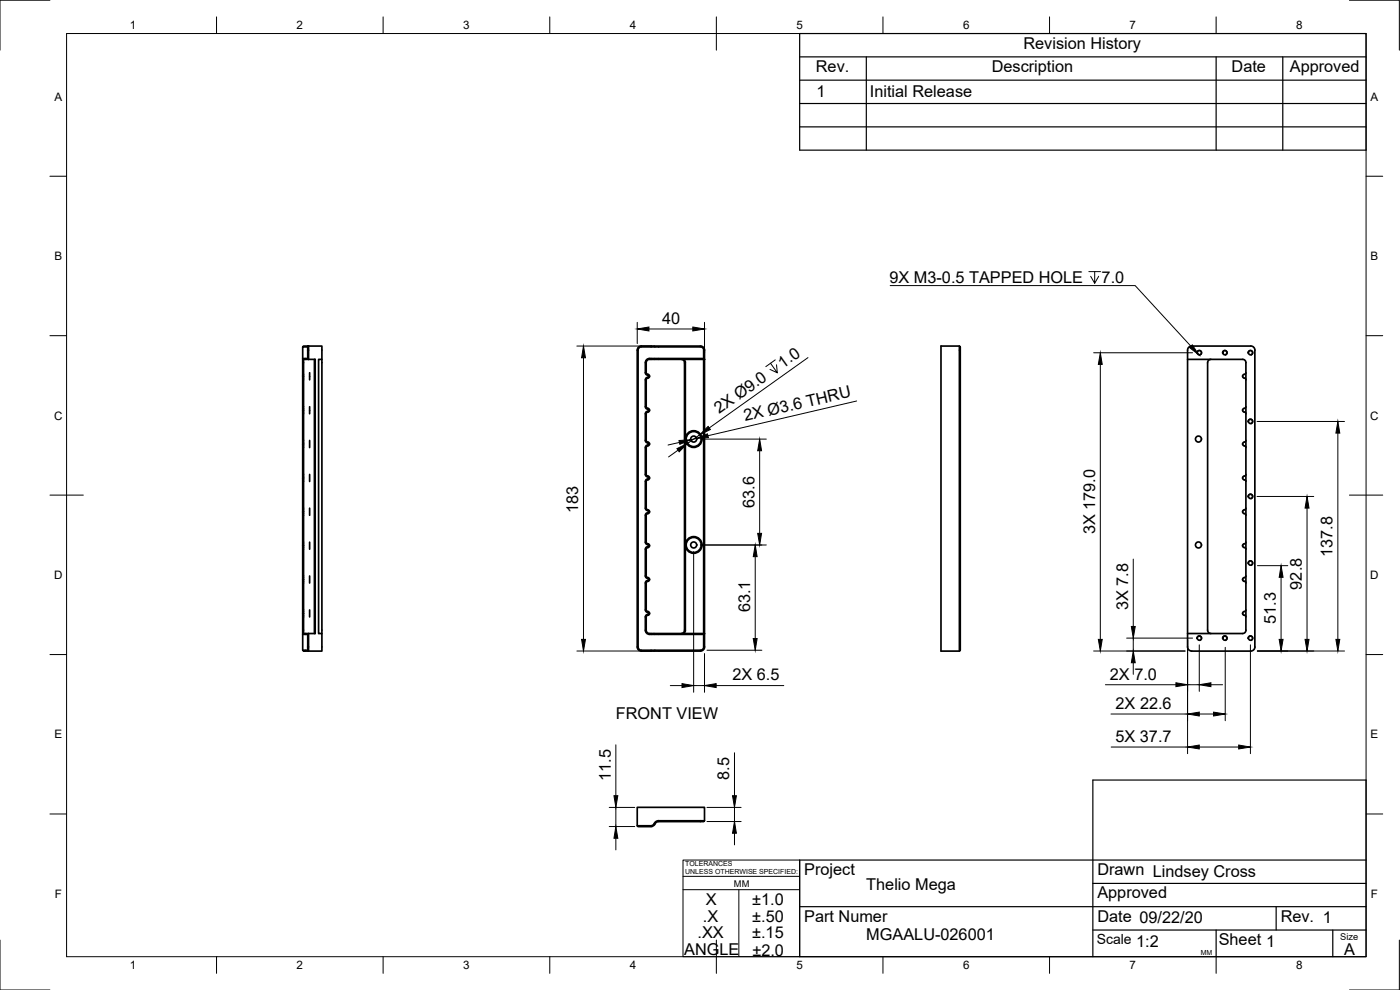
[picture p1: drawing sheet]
<svg xmlns="http://www.w3.org/2000/svg" width="420mm" height="297mm" viewBox="0 0 420 297" stroke-linecap="round" stroke-linejoin="round" font-family="sans-serif">
<!-- layer: Visible -->
<g fill="none" stroke="#000" stroke-width=".51">
<path d="M90.8 104.1v86.2l.3-.2M91.1 107.8v82.3M92.4 104.1v3.5l.2 .2M92.4 107.6h-1.6l.3 .2h1.5M92.6 107.8v-4h-1.5l-.3 .3h1.6l.2-.3h4v4h-1v82.3h1v5.3h-5.5l-.3-.3h1.6M92.6 107.8h2v82.3h-3.5M92.9 111.8v2.2M94.4 107.8v82.3M96.6 107.8v82.3M191.2 105.1v89a1.26 1.26 0 0 0 1.3 1.3h17.7M191.5 105.1v89a1.01 1.01 0 0 0 1 1h17.7M193.7 111.8l.2 .6 .8 .4-.1 .3-.7 .3-.2 .6v8l.2 .6 .8 .4-.1 .3-.7 .3-.2 .5v8.1l.2 .5 .7 .3 .1 .3-.3 .2"/>
<path d="M193.9 111.8l.3 .4a.65 .65 0 0 1 .7 .7 .65 .65 0 0 1-.7 .6l-.3 .5v8l.3 .5a.64 .64 0 0 1 .7 .6 .64 .64 0 0 1-.7 .6l-.3 .4v8.1l.3 .4a.65 .65 0 0 1 .7 .6 .65 .65 0 0 1-.7 .6l-.3 .5v8.1l1 .9M204.4 107.8a.97 .97 0 0 1 1 1v80.3a1.01 1.01 0 0 1-1 1M205.2 107.8l.5 1M205.7 108.8v80.3M210.2 103.8h-17.7a1.26 1.26 0 0 0-1.3 1.3M210.2 104.1h-17.7a1.01 1.01 0 0 0-1 1M210.2 103.8a1.26 1.26 0 0 1 1.3 1.3M210.2 104.1a1.01 1.01 0 0 1 1 1M211.2 105.1v2.5l.2 .2h-16a1.11 1.11 0 0 0-1.5 1v3M211.2 107.6h-14.9a2.36 2.36 0 0 0-2.6 .8v3.4M211.2 107.8v82.3M211.4 105.1v85h-15.2a1.73 1.73 0 0 1-2.3-1v-4l.3-.4a.64 .64 0 0 0 .7-.7 .64 .64 0 0 0-.7-.6l-.3-.4v-8.1l.3-.4 .7-.3v-.4"/>
<path d="M287.9 103.8l.3 .3v91l-.3 .3zM287.9 103.8h-5.5v91.6h5.5M356.4 105.1a1.26 1.26 0 0 1 1.3-1.3h17.6a1.22 1.22 0 0 1 1.3 1.3M356.4 107.8h16.5a.97 .97 0 0 1 1 1v80.3a1.01 1.01 0 0 1-1 1h-16.5M356.4 105.1v89a1.26 1.26 0 0 0 1.3 1.3h17.6a1.26 1.26 0 0 0 1.3-1.3M363.4 107.8a1.01 1.01 0 0 0-1 1v80.3a1.01 1.01 0 0 0 1 1M372.9 112.8v.2M372.9 112.9l1 1.1M373.9 111.8l-1 1M376.6 105.1v89M92.9 132.2v2.1M92.9 122v2.1"/>
<path d="M194.4 133.5l-.5 .2-.2 .6v8.1l.2 .5 .8 .4M372.9 123v.2M372.9 133.2v.1M372.9 133.3l1 1M372.9 123.1l1 1M373.9 132.1l-1 1.1M373.9 122l-1 1M92.9 142.4v2.1M92.9 152.5v2.1M193.7 144.5v8l.2 .5 .7 .3 .1 .3-.8 .5-.2 .5v8.1l.2 .5 .8 .5-.1 .3-.7 .2-.2 .6v8l.2 .5 .8 .5M193.9 144.5v8l.3 .4a.65 .65 0 0 1 .7 .6 .65 .65 0 0 1-.7 .7l-.3 .4v8.1l.3 .4a.64 .64 0 0 1 .7 .6 .64 .64 0 0 1-.7 .6l-.3 .5v8l1 1M194.7 143.3l-.1 .3-.7 .3-.2 .6"/>
<path d="M194.9 143.3v.4l-.7 .3-.3 .5M372.9 143.3v.2M372.9 153.5v.1M372.9 143.5l1 1M372.9 153.6l1 1M373.9 142.3l-1 1M373.9 152.5l-1 1M92.9 162.7v2.1M92.9 172.8v2.1M194.7 173.8l-.1 .3-.7 .3-.2 .5v8.1l.2 .5 .8 .5-.1 .3-.7 .3-.2 .5v4a1.72 1.72 0 0 0 2.4 1.2h15.1M372.9 163.7v.1M372.9 173.8v.1"/>
<path d="M372.9 163.8l1 1M372.9 173.9l1 1M373.9 162.7l-1 1M373.9 172.8l-1 1M92.4 190.3h-1.6v4.8M92.6 190.1v5.3l-.2-.3v-4.8zM92.9 183v2.1M205.7 189.1l-.5 1M211.2 190.3l.2-.2v4a1.22 1.22 0 0 1-1.2 1.3M211.2 190.3v3.8a1.01 1.01 0 0 1-1 1M372.9 184v.1M372.9 184.1l1 1"/>
<path d="M373.9 183l-1 1M196.6 247.2l-.5 .6-.7 .2M197.7 246.5h13.5l.2-.2-13.7-.1-1 .4-1 1.1-4.5 .1 .3 .2h3.9M197.7 246.5l-.7 .2-.5 .5M211.4 246.3v-4.1h-20.2v5.6"/>
<circle cx="359.9" cy="105.8" r=".62"/>
<circle cx="367.6" cy="105.8" r=".62"/>
<circle cx="375.3" cy="105.8" r=".62"/>
<circle cx="208.2" cy="131.7" r="2.51"/>
<circle cx="208.2" cy="131.7" r=".9"/>
<circle cx="208.2" cy="131.7" r="2.25"/>
<circle cx="359.7" cy="131.7" r=".9"/>
<circle cx="375.3" cy="126.4" r=".62"/>
<circle cx="375.3" cy="148.9" r=".62"/>
<circle cx="208.2" cy="163.5" r="2.51"/>
<circle cx="208.2" cy="163.5" r=".9"/>
<circle cx="208.2" cy="163.5" r="2.25"/>
<circle cx="359.7" cy="163.5" r=".9"/>
<circle cx="375.3" cy="168.9" r=".62"/>
<circle cx="359.9" cy="191.5" r=".62"/>
<circle cx="367.6" cy="191.5" r=".62"/>
<circle cx="375.3" cy="191.5" r=".62"/>
</g>
<!-- layer: Visible Narrow -->
<path d="M359.2 106a.77 .77 0 0 1 .6-.9 .77 .77 0 0 1 .9 .6 .77 .77 0 0 1-.6 .9M366.8 106a.77 .77 0 0 1 .7-.9 .77 .77 0 0 1 .9 .6 .77 .77 0 0 1-.7 .9M374.5 106a.77 .77 0 0 1 .6-.9 .77 .77 0 0 1 .9 .6 .77 .77 0 0 1-.6 .9M374.5 126.6a.77 .77 0 0 1 .6-.9 .77 .77 0 0 1 .9 .6 .77 .77 0 0 1-.6 .9M374.5 149.1a.77 .77 0 0 1 .6-.9 .77 .77 0 0 1 .9 .6 .77 .77 0 0 1-.6 .9M374.5 169.1a.77 .77 0 0 1 .6-.9 .77 .77 0 0 1 .9 .6 .77 .77 0 0 1-.6 .9M359.2 191.6a.77 .77 0 0 1 .6-.9 .77 .77 0 0 1 .9 .6 .77 .77 0 0 1-.6 .9M366.8 191.6a.77 .77 0 0 1 .7-.9 .77 .77 0 0 1 .9 .6 .77 .77 0 0 1-.7 .9M374.5 191.6a.77 .77 0 0 1 .6-.9 .77 .77 0 0 1 .9 .6 .77 .77 0 0 1-.6 .9" fill="none" stroke="#000" stroke-width=".3"/>
<!-- layer: Border -->
<g fill="none" stroke="#000" stroke-width=".3">
<path d="M15 .1h-15v15M20 10.1h390v276.9h-390zM65 5.1v5M115 5.1v5M165 5.1v5M215 5.1v10M265 5.1v5M315 5.1v5M365 5.1v5M405 .1h15v15M15 52.9h5M410 52.9h5"/>
<path d="M15 100.7h5M410 100.7h5M15 148.6h10M405 148.6h10M15 196.4h5M410 196.4h5M15 244.2h5M410 244.2h5M0 282.1v14.9h15M65 287v5M115 287v5M165 287v5"/>
<path d="M215 282.1v9.9M265 287v5M315 287v5M365 287v5M420 282.1v14.9h-15"/>
</g>
<!-- layer: TitleBlock -->
<g fill="none" stroke="#000" stroke-width=".36">
<path d="M240 10.1h170v34.9h-170zM240 17.1h170M260 17.1v27.9M365 17.1v27.9M385 17.1v27.9M240 38.1h170M240 31.1h170M240 24.1h170M410 258h-170v29h170v-53h-82v53M240 272h170M328 279h82M328 265.1h82"/>
<path d="M365 279v8M383 272v7M400 279v8"/>
</g>
<path d="M205 258h35v29h-35zM205 262.9h35M205 266.9h35M221.7 266.9v20" fill="none" stroke="#000" stroke-width=".3"/>
<!-- layer: Dimensions -->
<g fill="none" stroke="#000" stroke-width=".3">
<path d="M191.2 96.7v6.4M194.8 98.7h13.1M211.4 96.7v9.1M173.1 103.8h22.6M175.1 107.3v84.5M231.2 109l2.1 2.9-2.2-1.1M232.7 108l-2.9 2M233 109.4l.3 2.5M242.5 107.3l-29.6 21.1M328.2 105.8h29.7M330.2 109.3v82.5M203.5 135.1l-2.9 2"/>
<path d="M203.9 132.7l-3.4 .8M209.1 131.5l-1.8 .4M210 130.4l-3.6 2.6M210.2 131.7h19.8M228 135.2v24.8M257.1 120.3l-44.6 10.4M377.3 126.5h26.2M401.5 129.9v61.9M377.3 149h17M392.3 152.4v39.4M208.2 165.5v42.2M210.2 163.5h19.8"/>
<path d="M226.7 167v24.6M340.1 167.8v20.2M377.4 169.7h9.1M384.5 173.2v18.6M173.1 195.3h22.6M211.4 196.1v11.6M212.2 195.1h16.4M328.2 195.3h27.5M338.1 191.5h19.8M340.1 191.5v3.8M340.1 198.8v3.5M356.4 192.1v34"/>
<path d="M359.9 193.5v13.9M367.7 194.2v22M375.3 193.5v32.6M377.3 195.3h26.2M201.2 205.7h3.5M208.2 205.7h3.2M214.9 205.7h20.3M331.7 205.5h21.2M333.4 214.2h23M356.4 205.5h3.5M359.9 214.2h4.3M363.4 205.5h3.5"/>
<path d="M184.8 223.5v15.2M220.4 225.9v12.8M333.5 224.1h22.9M359.9 224.1h11.9M182.8 248h7.7M182.8 242.3h7.7M184.8 242.3v5.7M184.8 251.5v3.5M212.2 242.3h10.2M212.2 246.5h10.2M220.4 242.3v4.2M220.4 250v3.5"/>
</g>
<g fill="#000" stroke="#000" stroke-width=".3">
<path d="M191.2 98.7l3.6-.6v1.2zM207.9 98.1l3.5 .6-3.5 .6zM175.1 103.8l.6 3.5h-1.2zM330.2 105.8l.6 3.5h-1.2zM203.2 134.6l3.2-1.6-2.6 2.6zM203.8 132.2l3.5-.3-3.3 1.4zM209.1 131.5l3.2-1.3 .3 1.1zM212.5 127.9l.7 1-3.2 1.5zM228 131.7l.6 3.5h-1.2zM401.5 126.5l.6 3.4h-1.2zM392.3 149l.6 3.4h-1.2zM226.7 163.5l.5 3.5h-1.1z"/>
<path d="M227.4 160h1.2l-.6 3.5zM384.5 169.7l.6 3.5h-1.2zM174.5 191.8h1.2l-.6 3.5zM226.1 191.6h1.1l-.5 3.5zM329.6 191.8h1.2l-.6 3.5zM340.1 195.3l.6 3.5h-1.2zM339.5 188h1.2l-.6 3.5zM383.9 191.8h1.2l-.6 3.5zM391.7 191.8h1.2l-.6 3.5zM400.9 191.8h1.2l-.6 3.5zM204.7 205.1l3.5 .6-3.5 .6zM211.4 205.7l3.5-.6v1.2z"/>
<path d="M352.9 204.9l3.5 .6-3.5 .5zM356.4 214.2l3.5-.5v1.1zM359.9 205.5l3.5-.6v1.1zM364.2 213.7l3.5 .5-3.5 .6zM184.3 238.7h1.1l-.6 3.6zM219.8 238.7h1.2l-.6 3.6zM356.4 224.1l3.5-.6v1.2zM371.8 223.5l3.5 .6-3.5 .6zM184.8 248l.6 3.5h-1.1zM220.4 246.5l.6 3.5h-1.2z"/>
</g>
<!-- layer: Annotations -->
<path d="M267.1 85.7h73.6l16.7 18.2M326.8 81.5h3.5M328.5 81.5v3.5l-1.2-2.1M329.7 82.9l-1.2 2.1" fill="none" stroke="#000" stroke-width=".3"/>
<path d="M357 104.3l.8-.8 2 3z" fill="#000" stroke="#000" stroke-width=".3"/>
<g font-size="4.9">
<text x="307.1" y="14.6">Revision History</text>
<text x="244.9" y="21.6">Rev.</text>
<text x="297.6" y="21.6">Description</text>
<text x="369.6" y="21.6">Date</text>
<text x="387.1" y="21.6">Approved</text>
<text x="245" y="29.1">1</text>
<text x="261.1" y="29.1">Initial Release</text>
<text x="266.9" y="85">9X M3-0.5 TAPPED HOLE</text>
<text x="330.6" y="85">7.0</text>
<text x="198.7" y="97.1">40</text>
<text x="235" y="110.6" transform="rotate(-35 235 110.6)">1.0</text>
<text x="215.9" y="124.3" transform="rotate(-35 215.9 124.3)">2X Ø9.0</text>
<text x="223.6" y="126.5" transform="rotate(-13 223.6 126.5)">2X Ø3.6 THRU</text>
<text x="173.5" y="153.8" transform="rotate(-90 173.5 153.8)">183</text>
<text x="226.4" y="152.4" transform="rotate(-90 226.4 152.4)">63.6</text>
<text x="328.7" y="160.4" transform="rotate(-90 328.7 160.4)">3X 179.0</text>
<text x="399.9" y="167.2" transform="rotate(-90 399.9 167.2)">137.8</text>
<text x="390.7" y="176.9" transform="rotate(-90 390.7 176.9)">92.8</text>
<text x="225.1" y="183.7" transform="rotate(-90 225.1 183.7)">63.1</text>
<text x="338.6" y="183.2" transform="rotate(-90 338.6 183.2)">3X 7.8</text>
<text x="382.9" y="187.3" transform="rotate(-90 382.9 187.3)">51.3</text>
<text x="333.1" y="203.9">2X 7.0</text>
<text x="219.8" y="204.1">2X 6.5</text>
<text x="184.8" y="215.7">FRONT VIEW</text>
<text x="334.8" y="212.7">2X 22.6</text>
<text x="334.8" y="222.6">5X 37.7</text>
<text x="218.9" y="233.9" transform="rotate(-90 218.9 233.9)">8.5</text>
<text x="183.3" y="234.3" transform="rotate(-90 183.3 234.3)">11.5</text>
<text x="241.3" y="262.6">Project</text>
<text x="329.3" y="262.6">Drawn Lindsey Cross</text>
<text x="260" y="267">Thelio Mega</text>
<text x="329.3" y="269.5">Approved</text>
<text x="211.9" y="271.6">X</text>
<text x="225.8" y="271.6">±1.0</text>
<text x="209.3" y="281.5">.XX</text>
<text x="211" y="276.5">.X</text>
<text x="225.7" y="281.6">±.15</text>
<text x="225.8" y="276.6">±.50</text>
<text x="241.3" y="276.5">Part Numer</text>
<text x="329.3" y="276.5">Date 09/22/20</text>
<text x="384.3" y="276.5">Rev. 1</text>
<text x="205.3" y="286.6">ANGLE</text>
<text x="225.8" y="286.7">±2.0</text>
<text x="260" y="282.1">MGAALU-026001</text>
<text x="341" y="284">1:2</text>
<text x="365.8" y="283.6">Sheet 1</text>
<text x="403.4" y="286.5">A</text>
</g>
<text font-size="4.2" x="329.1" y="283.1">Scale</text>
<g font-size="3.5">
<text x="39" y="8.8">1</text>
<text x="89" y="8.8">2</text>
<text x="139" y="8.8">3</text>
<text x="189" y="8.8">4</text>
<text x="239" y="8.8">5</text>
<text x="289" y="8.8">6</text>
<text x="339" y="8.8">7</text>
<text x="389" y="8.8">8</text>
<text x="16.3" y="30.2">A</text>
<text x="411.3" y="30.2">A</text>
<text x="16.3" y="78">B</text>
<text x="411.3" y="78">B</text>
<text x="16.2" y="125.9">C</text>
<text x="411.2" y="125.9">C</text>
<text x="16.2" y="173.7">D</text>
<text x="411.2" y="173.7">D</text>
<text x="16.3" y="221.6">E</text>
<text x="411.3" y="221.6">E</text>
<text x="16.4" y="269.4">F</text>
<text x="411.4" y="269.4">F</text>
<text x="39" y="290.8">1</text>
<text x="89" y="290.8">2</text>
<text x="139" y="290.8">3</text>
<text x="189" y="290.8">4</text>
<text x="239" y="290.8">5</text>
<text x="289" y="290.8">6</text>
<text x="339" y="290.8">7</text>
<text x="389" y="290.8">8</text>
</g>
<g font-size="2.8">
<text x="220.3" y="266.1">MM</text>
<text x="402.3" y="282.1">Size</text>
</g>
<g font-size="2.1">
<text x="205.6" y="259.8">TOLERANCES</text>
<text x="205.6" y="262.3">UNLESS OTHERWISE SPECIFIED:</text>
<text x="360.4" y="286.5">MM</text>
</g>
</svg>
